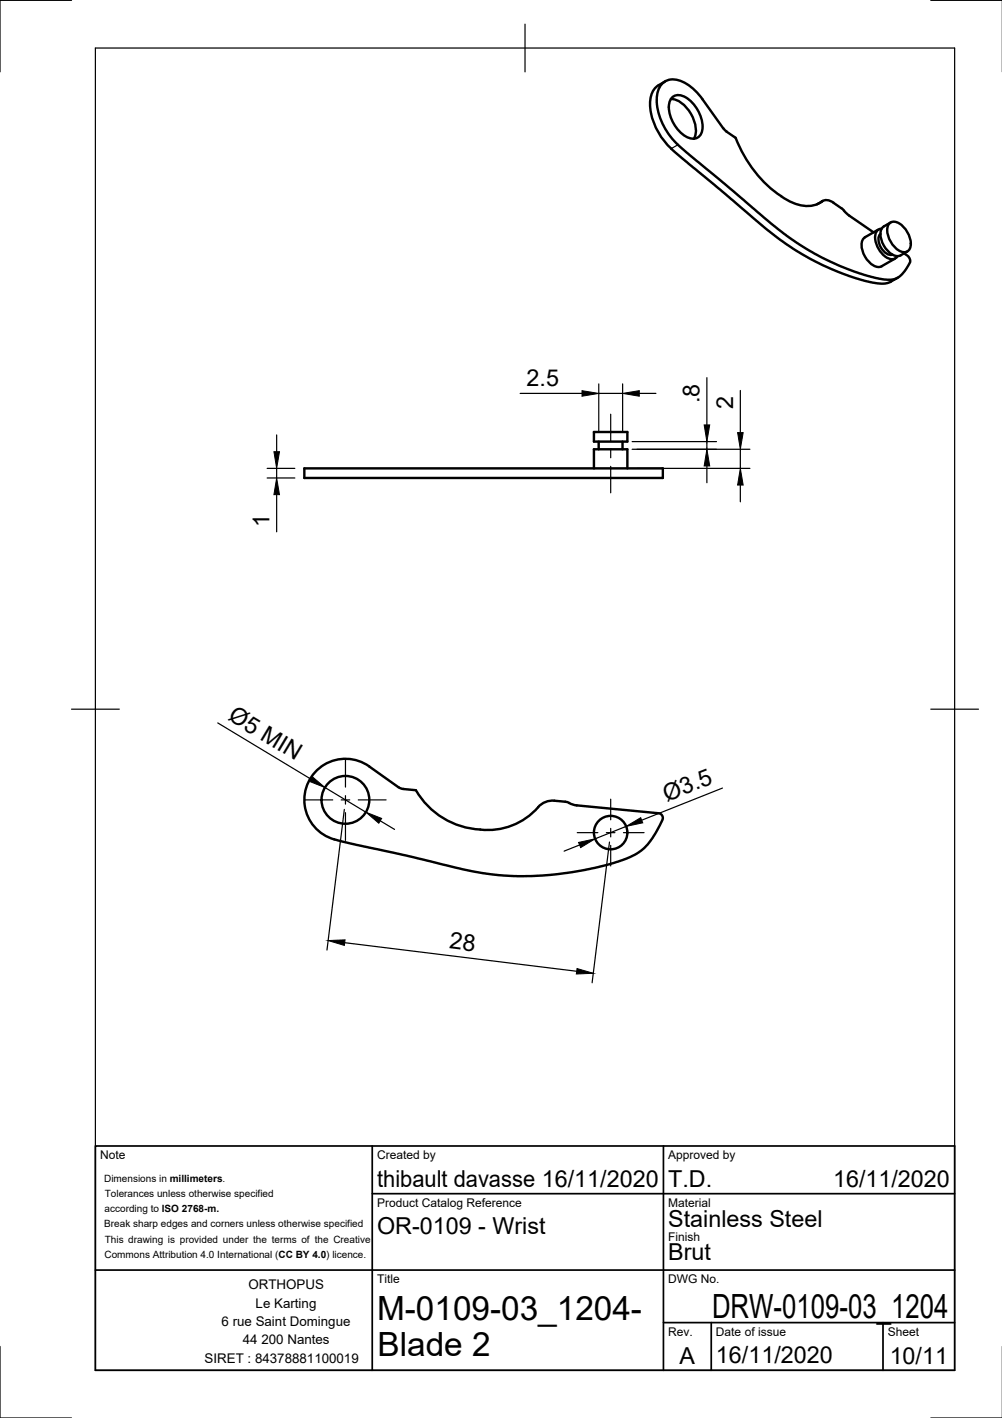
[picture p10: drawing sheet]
<svg xmlns="http://www.w3.org/2000/svg" width="210mm" height="297mm" viewBox="0 0 210 297" stroke-linecap="round" stroke-linejoin="round" font-family="sans-serif">
<!-- layer: Visible -->
<g fill="none" stroke="#000" stroke-width=".51">
<path d="M139.4 17a4.8 4.8 0 0 0-3.2 5.7 14 14 0 0 0 4.4 8.4M140.6 20.7a5.7 5.7 0 0 1 4.5 3.9 5.1 5.1 0 0 1 .3 4.5M140.6 31.1l19.3 16.4a51.3 51.3 0 0 0 23.9 11.9l2-.1 2.3-1.1M140.7 20.5a2.54 2.54 0 0 1 3.6 .3 7.6 7.6 0 0 1 2.8 6.5 2.07 2.07 0 0 1-1.3 1.7 2.07 2.07 0 0 1-2.1-.4 7.5 7.5 0 0 1-3.5-6.9zM163.6 41.1a8.4 8.4 0 0 0 7.2 1.8l1.4-.7M163.6 41.1a25.7 25.7 0 0 1-9.5-12.3l-2.4-1.7-4.5-6.3a9 9 0 0 0-6-4.2 3.4 3.4 0 0 0-3.6 3.5 14 14 0 0 0 5.6 11.3l18.3 15.4 3.3 2.6 3.3 2.2a45.2 45.2 0 0 0 17.7 7h.7a3.9 3.9 0 0 0 3.3-2.3l.8-1.4 .1-.4-.4-.7-.9-.7M172.2 42.2a1.98 1.98 0 0 1 2.4 .3l1.6 1.1M172.3 42.1l-1.1 .7M176.3 43.6l1.3 1.4 5.4 3.7M184 48.1l-2.8 1.6a2.68 2.68 0 0 0-.4 3.3 4.2 4.2 0 0 0 3.5 2.9l.4-.1M184.4 49a2.34 2.34 0 0 0 .1 2.8 2.34 2.34 0 0 0 2.4 1.5M184.7 47.9a1.64 1.64 0 0 0-1.4 2.2 4.8 4.8 0 0 0 3.6 4.2l.8-.3 .3-.3"/>
<path d="M185.2 47.4a2.68 2.68 0 0 0-.4 3.3 4.2 4.2 0 0 0 3.4 2.9l1.9-.9M186.4 46.7a2.28 2.28 0 0 1 3 1 4.6 4.6 0 0 1 1.2 4.5 1.45 1.45 0 0 1-2.3 .3 5.2 5.2 0 0 1-2.4-4.9zM186.6 46.6l-1.4 .8M187.5 54.2l-2.8 1.6M63.8 98.1h75.1v2h-75.1zM124.4 90.5h7v2h-7zM124.4 98.1v-4h7v4M125.4 92.5v1.6M130.4 92.5v1.6M87.1 165.5l-2.6-.2-.8-.3-6.4-4.4a8.6 8.6 0 0 0-13 3.9 8.6 8.6 0 0 0 7 11.7l13.7 3 8.5 2.1a63.5 63.5 0 0 0 36.7-1.1l2.9-1.2a12.1 12.1 0 0 0 4.9-5.8l.9-1.8-.2-.6-.6-.4-17.3-1.7-2.4-.7M87.1 165.5a16.9 16.9 0 0 0 21.2 7 14 14 0 0 0 4.5-3.4M118.4 167.9a6.5 6.5 0 0 0-4.7 .4l-1 .8"/>
<circle cx="72.4" cy="167.6" r="5"/>
<circle cx="127.9" cy="174.4" r="3.5"/>
</g>
<!-- layer: Visible Narrow -->
<path d="M142 30.3l-1.4 .8M172.2 42.2l-1 .6" fill="none" stroke="#000" stroke-width=".25"/>
<!-- layer: Border -->
<path d="M15 .1h-15v15M20 10.1h180v276.9h-180zM110 5.1v10M195 .1h15M15 148.6h10M195 148.6h10M0 282.1v14.9h15M195 297h15" fill="none" stroke="#000" stroke-width=".25"/>
<!-- layer: TitleBlock -->
<path d="M20 240.1h180v46.9h-180zM78 240.1v46.9M78 250h122M139 240.1v46.9M20 266.1h180M139 277.1h61M149 277.1v9.9M185 277.1v9.9" fill="none" stroke="#000" stroke-width=".36"/>
<!-- layer: Center Lines -->
<g fill="none" stroke="#000" stroke-width=".25">
<path d="M127.9 86.8v5.5M127.9 94.1v1.8M127.9 97.7v5.5M72.4 159.1v5.8M63.9 167.6h5.8M71.5 167.6h1.8M72.4 166.7v1.8M72.4 170.2v5.9M75.1 167.6h5.8M120.9 174.4h4.3M127 174.4h1.8M127.9 167.4v4.3"/>
<path d="M127.9 173.5v1.8M127.9 177.1v4.3M130.6 174.4h4.3"/>
</g>
<!-- layer: Dimensions -->
<g fill="none" stroke="#000" stroke-width=".25">
<path d="M148.1 79.1v9.9M56 98.1h5.8M58 91.1v3.5M58 98.1v2M109 82.4h12.9M125.4 80.4v10.1M125.4 82.4h5M130.4 80.4v10.1M132.4 94.1h24.7M132.4 92.5h17.7M133.4 98.1h23.7M133.9 82.4h3.5"/>
<path d="M148.1 92.5v1.6M148.1 97.6v3.5M155.1 81.8v8.8M155.1 94.1v4M56 100.1h5.8M58 103.6v7.8M155.1 101.6v3.5M45.6 151.4l19.5 11.8M68.1 165l8.6 5.1M72.1 169.6l-3.6 29.4M79.7 171.9l3 1.8M121.4 177l-3.2 1.3"/>
<path d="M127.7 176.4l-3.7 29.5M131.2 173.1l-6.5 2.6M151.3 165.1l-16.9 6.7M72.2 197.5l48.6 6"/>
</g>
<g fill="#000" stroke="#000" stroke-width=".21">
<path d="M57.4 94.6h1.1l-.5 3.5zM121.9 81.8l3.5 .6-3.5 .6zM130.4 82.4l3.5-.6v1.2zM148.1 94.1l.6 3.5h-1.2zM147.5 89h1.2l-.6 3.5zM154.5 90.6h1.2l-.6 3.5zM58 100.1l.5 3.5h-1.1zM155.1 98.1l.6 3.5h-1.2zM65.4 162.7l2.7 2.3-3.3-1.3zM76.7 170.1l3.2 1.3-.5 1.1zM121.2 176.5l3.5-.8-3.1 1.9zM131.2 173.1l3-1.8 .4 1.1z"/>
<path d="M68.7 197l3.6-.1-.2 1.1zM120.9 202.9l3.4 1-3.6 .1z"/>
</g>
<g font-size="7">
<text x="79" y="276.5">M-0109-03_1204-</text>
<text x="149.2" y="276">DRW-0109-03_1204</text>
<text x="79.1" y="284">Blade 2</text>
</g>
<g font-size="4.9">
<text x="110.3" y="80.9">2.5</text>
<text x="146.5" y="84.5" transform="rotate(-90 146.5 84.5)">.8</text>
<text x="153.6" y="85.8" transform="rotate(-90 153.6 85.8)">2</text>
<text x="56.5" y="110.4" transform="rotate(-90 56.5 110.4)">1</text>
<text x="47.6" y="150.7" transform="rotate(31 47.6 150.7)">Ø5 MIN</text>
<text x="139.7" y="168" transform="rotate(-22 139.7 168)">Ø3.5</text>
<text x="94" y="198.6" transform="rotate(7 94 198.6)">28</text>
<text x="79" y="248.5">thibault davasse 16/11/2020</text>
<text x="140" y="248.5">T.D.</text>
<text x="174.5" y="248.5">16/11/2020</text>
<text x="140" y="257.1">Stainless Steel</text>
<text x="79" y="258.6">OR-0109 - Wrist</text>
<text x="140" y="264">Brut</text>
<text x="142.3" y="285.7">A</text>
<text x="150" y="285.5">16/11/2020</text>
<text x="186.4" y="285.7">10/11</text>
</g>
<g font-size="2.8">
<text x="52" y="270.1">ORTHOPUS</text>
<text x="53.6" y="273.9">Le Karting</text>
<text x="46.4" y="277.8">6 rue Saint Domingue</text>
<text x="50.9" y="281.6">44 200 Nantes</text>
<text x="42.9" y="285.5">SIRET : 84378881100019</text>
</g>
<g font-size="2.5">
<text x="21" y="242.9">Note</text>
<text x="79" y="242.9">Created by</text>
<text x="140" y="242.9">Approved by</text>
<text x="79" y="252.8">Product Catalog Reference</text>
<text x="140" y="252.8">Material</text>
<text x="140" y="260.1">Finish</text>
<text x="79" y="268.8">Title</text>
<text x="140" y="268.8">DWG No.</text>
<text x="140" y="279.9">Rev.</text>
<text x="150" y="279.9">Date of issue</text>
<text x="186" y="279.9">Sheet</text>
</g>
<g font-size="2.1">
<text x="21.8" y="247.6">Dimensions in millimeters.</text>
<text x="21.9" y="250.7">Tolerances unless otherwise specified</text>
<text x="21.8" y="257.1">Break sharp edges and corners unless otherwise specified</text>
<text x="21.9" y="253.9">according to ISO 2768-m.</text>
<text x="21.9" y="263.5">Commons Attribution 4.0 International (CC BY 4.0) licence.</text>
<text x="21.9" y="260.3">This drawing is provided under the terms of the Creative</text>
</g>
</svg>
